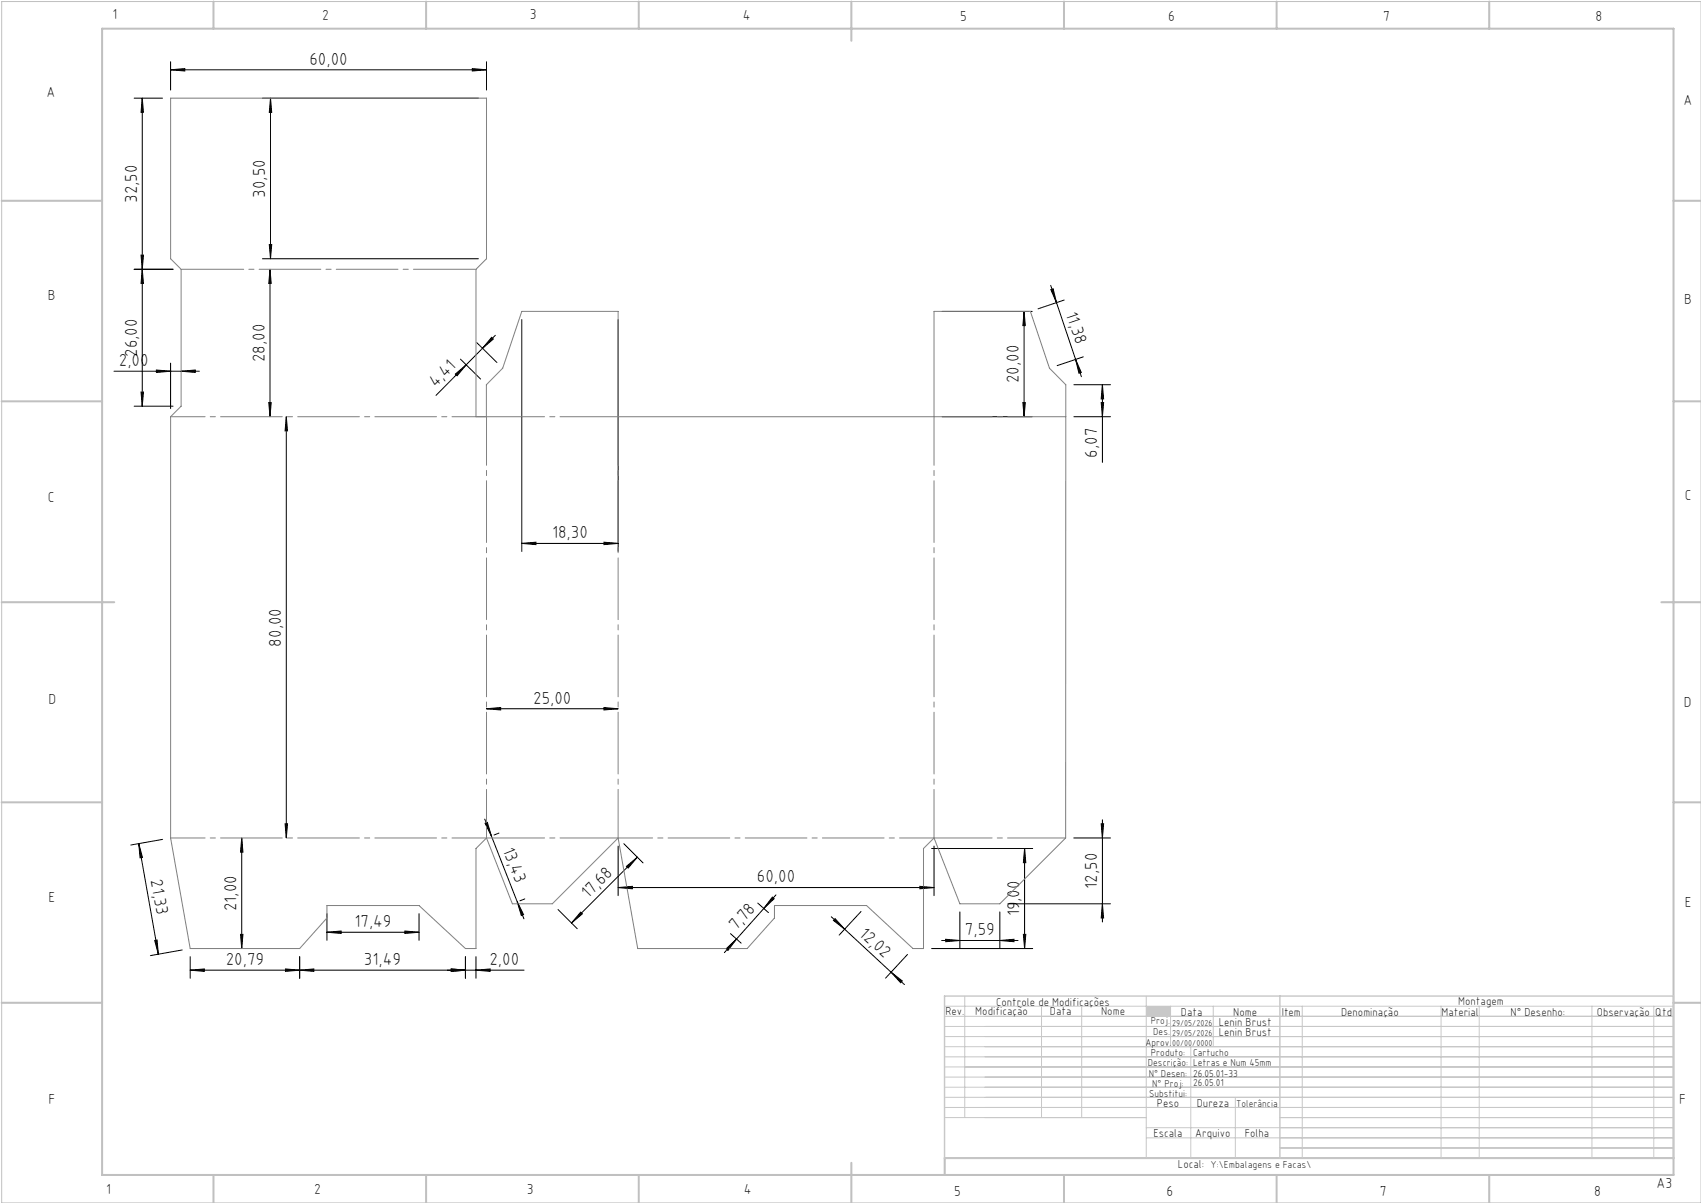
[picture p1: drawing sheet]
<svg xmlns="http://www.w3.org/2000/svg" width="420mm" height="297mm" viewBox="0 0 420 297" stroke-linecap="round" stroke-linejoin="round" font-family="sans-serif">
<path d="M.4 .4h419.6v296.6h-419.6z" fill="none" stroke="#c0c0c0" stroke-width=".25"/>
<g fill="none" stroke="#c0c0c0" stroke-width=".5">
<path d="M25.2 7.1h388v283h-388zM52.7 .4v6.7M105.2 .4v6.7M157.7 .4v6.7M210.2 .4v9.7M262.7 .4v6.7M315.2 .4v6.7M367.7 .4v6.7M.4 49.6h24.8M413.2 49.6h6.8M.4 99.1h24.8M413.2 99.1h6.8"/>
<path d="M.4 148.7h27.8M410.2 148.7h9.8M.4 198.1h24.8M413.2 198.1h6.8M.4 247.6h24.8M413.2 247.6h6.8M52.7 290.1v6.9M105.2 290.1v6.9M157.7 290.1v6.9M210.2 287.1v9.9M262.7 290.1v6.9M315.2 290.1v6.9"/>
<path d="M367.7 290.1v6.9M413.2 285.9h-179.9v4.2"/>
</g>
<g fill="none" stroke="#c3c8d2" stroke-width=".25">
<path d="M233.2 250.9h180M233.2 248.4h180M233.2 253.4h180M233.2 255.9h180M233.2 258.4h180M238.2 245.9v30M257.2 248.4v27.5M267.1 248.4v27.5M283 245.9v40M289 248.4v10M294 258.4v27.5M299.6 248.4v10"/>
<path d="M321.5 248.4v37.5M355.8 248.4v37.5M365.2 248.4v37.5M393.1 248.4v37.5M408.3 248.4v37.5M233.2 260.9h180M233.2 263.4h180M233.2 265.9h180M233.2 268.4h180M233.2 270.9h180M233.2 273.4h180M233.2 275.9h49.8"/>
<path d="M283 278.4h130.2M305 270.9v15M316 275.9h97.2M283 280.9h130.2M316 283.4h97.2"/>
</g>
<path d="M233.2 245.9h180v40h-180zM316 245.9v40" fill="none" stroke="#c3c8d2" stroke-width=".35"/>
<path d="M283 248.4h6v2.5h-6z" fill-rule="evenodd" fill="#c3c8d2"/>
<g fill="none" stroke="#000" stroke-width=".25">
<path d="M42.1 17.2l3.5-.3v.6zM42.1 15.2v7M42.1 17.2h78M116.6 16.9l3.5 .3-3.5 .3zM120.1 15.2v7M33.1 24.2h7M35.1 24.2l.3 3.5h-.6zM35.1 24.2v76.1M64.8 24.2h53.3M66.8 24.2l.3 3.5h-.6zM66.8 24.2v39.7M34.8 63h.6l-.3 3.5z"/>
<path d="M35.1 66.5l.3 3.5h-.6zM42.7 66.5h-9.6M64.8 63.9h53.3M66.5 60.4h.6l-.3 3.5zM66.7 66.5l.3 3.5h-.6zM66.7 66.5v36.4M128.8 78.9v57.3M152.6 78.9v57.3M232.6 76.9h22.3M252.9 76.9l.3 3.5h-.6zM252.9 76.9v26M259.4 70.4l7.6 22.6"/>
<path d="M259.5 71.5l.5-.2 .9 3.4zM262.8 74.1l-6.5 2.1M28.1 91.6h21.1M34.8 96.8h.6l-.3 3.5zM38.6 91.3l3.5 .3-3.5 .3zM42.1 89.6v11.3M44.7 91.6l3.5-.3v.6zM66.4 99.4h.6l-.3 3.5zM112.4 92.3l2.7-2.2-2.2 2.7zM113.7 88.7l5 4.9M115.1 90.1l-7.4 7.5M117.7 84.6l5 4.9"/>
<path d="M121.4 83.3l.4 .4-2.7 2.3zM122.3 82.8l-7.2 7.3M252.6 99.4h.6l-.3 3.5zM265.2 95h9M265.6 88.7l1.4 3.3-.6 .1zM267.5 88.1l-6.5 2.2M271.9 99.4h.6l-.3 3.5zM272.2 95l.3 3.5h-.6zM272.2 95v19.2M33.1 100.3h9.6M70.7 102.9l.3 3.5h-.6zM70.7 102.9v104"/>
<path d="M232.6 102.9h22.3M265.2 102.9h9M128.8 134.2l3.5-.3v.6zM128.8 134.2h23.8M149.1 133.9l3.5 .3-3.5 .3zM120.1 175l3.5-.3v.6zM120.1 175h32.5M149.1 174.7l3.5 .3-3.5 .3zM34.3 208.3l.9 3.4-.6 .1zM34.3 208.3l4.8 27.3M40.2 207.2l-7.9 1.4M59.7 206.9l.3 3.5h-.6z"/>
<path d="M59.7 206.9v27.3M70.4 203.4h.6l-.3 3.5zM119.7 202.2l9.7 24.6M119.8 203.3l.5-.3 1 3.4zM123.2 205.7l-1.2 .5M152.6 219.1l3.5-.3v.6zM152.6 208.9v12.2M152.6 219.1h78M154 208.3l4.8 4.7M154.7 213.9l2.7-2.3-2.3 2.7zM157.4 211.6l-16.3 16.3M227.1 218.8l3.5 .3-3.5 .3z"/>
<path d="M230 209.5h25M230.6 208.9v12.2M253 209.5l.3 3.5h-.6zM253 209.5v24.7M265.1 206.9h9.1M271.9 203.4h.6l-.3 3.5zM272.2 202.4v25.2M38.2 232.2l.6-.1 .3 3.5zM45 234.5l-7.9 1.4M47 239.5l3.5-.3v.6zM47 236.2v5.3M59.4 230.7h.6l-.3 3.5z"/>
<path d="M70.5 239.2l3.5 .3-3.5 .3zM74 236.2v5.3M74 239.5l3.5-.3v.6zM80.7 230.2l3.5-.3v.6zM80.7 225.6v6.6M80.7 230.2h22.8M100 229.9l3.5 .3-3.5 .3zM103.5 225.6v6.6M111.4 239.2l3.5 .3-3.5 .3zM114.9 236.2v5.3M117.5 239.5l3.5-.3v.6zM117.5 236.2v5.3"/>
<path d="M127.7 222.7l1.6 3.1-.6 .2zM129.4 239.5h-82.4M129.6 221.9l-1.2 .5M137.8 224.5l4.7 4.8M143.4 225.2l.4 .4-2.7 2.3zM179.3 234.2l2.6-2.4-2.2 2.8zM180.4 230.5l2.6 2.3M187.1 223l2.6 2.3M190.7 221.5l.5 .4-2.6 2.4zM191.6 220.9l-12.7 14.3M205.3 226.3l18 16.8M206.2 226.8l2.4 2.6-2.8-2.2z"/>
<path d="M212.6 225l-5.4 5.9M224.1 235.6l-5.4 5.9M230 234.2h25M232.5 232.2h18.9M233.5 231.9l3.5 .3-3.5 .3zM237 225.1v9.1M246.9 232.2l3.5-.3v.6zM246.9 225.1v9.1M248.9 223.1h25.3M252.7 230.7h.6l-.3 3.5zM272.2 223.1l.3 3.5h-.6zM220 240l2.8 2.2-.4 .4z"/>
</g>
<path d="M120.1 102.9v-7.9l4-4.1 4.7-14h23.8v26h78v-26h23.8l4.7 14 4.1 4.1-.1 111.9-16.2 16.2h-9.9l-6.4-16.2-2.6 2.6v24.7h-2.6l-11.4-10.6h-22.8v3l-6.7 7.6h-27l-4.9-27.3-16.2 16.2h-9.9l-6.4-16.2-2.6 2.6v24.7h-2.6l-11.4-10.6h-22.8v3l-6.7 7.6h-27l-4.9-27.3v-104l2.6-2.6v-33.8l-2.6-2.6v-39.7h78v39.7l-2.6 2.6v36.4h2.6" fill="none" stroke="#808080" stroke-width=".25"/>
<path d="M42.1 102.9h78M120.1 206.9h-78M230.6 206.9h-78" fill="none" stroke="#808080" stroke-width=".25" stroke-dasharray="15.2 1.3 1.3 1.3" stroke-dashoffset="6.7"/>
<path d="M120.1 102.9v104M152.6 102.9v104M230.6 102.9v104" fill="none" stroke="#808080" stroke-width=".25" stroke-dasharray="15.2 1.3 1.3 1.3" stroke-dashoffset="3.2"/>
<path d="M120.1 102.9h32.5M230.6 102.9h32.6M152.6 206.9h-32.5M263.1 206.9h-32.5" fill="none" stroke="#808080" stroke-width=".25" stroke-dasharray="15.2 1.3 1.3 1.3" stroke-dashoffset=".9"/>
<path d="M44.7 66.5h72.8" fill="none" stroke="#808080" stroke-width=".25" stroke-dasharray="15.2 1.3 1.3 1.3" stroke-dashoffset="-.2"/>
<g fill="#000">
<path d="M42.1 17.2l3.5-.3v.6zM116.6 16.9l3.5 .3-3.5 .3zM152.6 219.1l3.5-.3v.6zM227.1 218.8l3.5 .3-3.5 .3zM120.1 175l3.5-.3v.6zM149.1 174.7l3.5 .3-3.5 .3zM47 239.5l3.5-.3v.6zM70.5 239.2l3.5 .3-3.5 .3zM80.7 230.2l3.5-.3v.6zM100 229.9l3.5 .3-3.5 .3z"/>
<path d="M35.1 24.2l.3 3.5h-.6zM34.8 63h.6l-.3 3.5zM66.8 24.2l.3 3.5h-.6zM66.5 60.4h.6l-.3 3.5zM70.7 102.9l.3 3.5h-.6zM70.4 203.4h.6l-.3 3.5zM66.7 66.5l.3 3.5h-.6zM66.4 99.4h.6l-.3 3.5z"/>
<path d="M259.5 71.5l.5-.2 .9 3.4zM265.6 88.7l1.4 3.3-.6 .1z"/>
<path d="M112.4 92.3l2.7-2.2-2.2 2.7zM121.4 83.3l.4 .4-2.7 2.3z"/>
<path d="M252.6 99.4h.6l-.3 3.5zM252.9 76.9l.3 3.5h-.6zM59.4 230.7h.6l-.3 3.5zM59.7 206.9l.3 3.5h-.6zM34.8 96.8h.6l-.3 3.5zM35.1 66.5l.3 3.5h-.6z"/>
<path d="M271.9 99.4h.6l-.3 3.5zM272.2 95l.3 3.5h-.6z"/>
<path d="M149.1 133.9l3.5 .3-3.5 .3zM128.8 134.2l3.5-.3v.6z"/>
<path d="M34.3 208.3l.9 3.4-.6 .1zM38.2 232.2l.6-.1 .3 3.5z"/>
<path d="M119.8 203.3l.5-.3 1 3.4zM127.7 222.7l1.6 3.1-.6 .2z"/>
<path d="M253 209.5l.3 3.5h-.6zM252.7 230.7h.6l-.3 3.5z"/>
<path d="M74 239.5l3.5-.3v.6zM111.4 239.2l3.5 .3-3.5 .3z"/>
<path d="M143.4 225.2l.4 .4-2.7 2.3zM154.7 213.9l2.7-2.3-2.3 2.7z"/>
<path d="M190.7 221.5l.5 .4-2.6 2.4zM179.3 234.2l2.6-2.4-2.2 2.8z"/>
<path d="M206.2 226.8l2.4 2.6-2.8-2.2zM220 240l2.8 2.2-.4 .4z"/>
<path d="M246.9 232.2l3.5-.3v.6zM233.5 231.9l3.5 .3-3.5 .3zM117.5 239.5l3.5-.3v.6zM111.4 239.2l3.5 .3-3.5 .3zM44.7 91.6l3.5-.3v.6zM38.6 91.3l3.5 .3-3.5 .3z"/>
<path d="M272.2 223.1l.3 3.5h-.6zM271.9 203.4h.6l-.3 3.5z"/>
</g>
<g font-size="4.3">
<text x="76.4" y="15.9">60,00</text>
<text x="33.8" y="50.1" transform="rotate(-90 33.8 50.1)">32,50</text>
<text x="65.5" y="48.8" transform="rotate(-90 65.5 48.8)">30,50</text>
<text x="263.1" y="77.4" transform="rotate(71 263.1 77.4)">11,38</text>
<text x="33.8" y="88.1" transform="rotate(-90 33.8 88.1)">26,00</text>
<text x="65.4" y="89.4" transform="rotate(-90 65.4 89.4)">28,00</text>
<text x="29.3" y="90.4">2,00</text>
<text x="107.6" y="95.9" transform="rotate(-45 107.6 95.9)">4,41</text>
<text x="251.6" y="94.6" transform="rotate(-90 251.6 94.6)">20,00</text>
<text x="270.9" y="113" transform="rotate(-90 270.9 113)">6,07</text>
<text x="136.3" y="132.9">18,30</text>
<text x="69.4" y="159.6" transform="rotate(-90 69.4 159.6)">80,00</text>
<text x="131.6" y="173.7">25,00</text>
<text x="124.1" y="209.8" transform="rotate(69 124.1 209.8)">13,43</text>
<text x="37.2" y="217.3" transform="rotate(80 37.2 217.3)">21,33</text>
<text x="145.2" y="222" transform="rotate(-45 145.2 222)">17,68</text>
<text x="186.9" y="217.8">60,00</text>
<text x="270.9" y="219.4" transform="rotate(-90 270.9 219.4)">12,50</text>
<text x="58.4" y="225" transform="rotate(-90 58.4 225)">21,00</text>
<text x="251.7" y="226.3" transform="rotate(-90 251.7 226.3)">19,00</text>
<text x="87.5" y="228.9">17,49</text>
<text x="181.8" y="229.9" transform="rotate(-48 181.8 229.9)">7,78</text>
<text x="211.9" y="230.8" transform="rotate(43 211.9 230.8)">12,02</text>
<text x="238.3" y="230.9">7,59</text>
<text x="55.7" y="238.2">20,79</text>
<text x="89.9" y="238.2">31,49</text>
<text x="120.8" y="238.2">2,00</text>
</g>
<g font-size="3.6">
<text x="27.8" y="4.8">1</text>
<text x="79.5" y="4.9">2</text>
<text x="130.8" y="4.8">3</text>
<text x="183.4" y="4.9">4</text>
<text x="237.1" y="5.1">5</text>
<text x="288.4" y="5.2">6</text>
<text x="341.5" y="5.1">7</text>
<text x="394" y="5.2">8</text>
<text x="11.5" y="24">A</text>
<text x="415.7" y="25.8">A</text>
<text x="11.8" y="74.1">B</text>
<text x="415.8" y="75.1">B</text>
<text x="11.8" y="124">C</text>
<text x="416" y="123.5">C</text>
<text x="12" y="173.7">D</text>
<text x="415.8" y="174.7">D</text>
<text x="12" y="222.6">E</text>
<text x="416" y="223.9">E</text>
<text x="12" y="272.6">F</text>
<text x="414.6" y="272.6">F</text>
<text x="409" y="293.3">A3</text>
<text x="26.2" y="294.8">1</text>
<text x="77.6" y="294.8">2</text>
<text x="130.1" y="294.8">3</text>
<text x="183.7" y="294.7">4</text>
<text x="235.6" y="295.2">5</text>
<text x="288" y="295.2">6</text>
<text x="340.7" y="295.2">7</text>
<text x="393.6" y="295.2">8</text>
</g>
<g font-size="2.9">
<text x="240.8" y="250.6">Modificação</text>
<text x="259.2" y="250.6">Data</text>
<text x="271.9" y="250.6">Nome</text>
<text x="290.9" y="288.4">Local:</text>
</g>
<g font-size="2.8">
<text x="233.4" y="250.6">Rev.</text>
<text x="246" y="248.4">Controle de Modificações</text>
<text x="291.6" y="250.8">Data</text>
<text x="304.5" y="250.8">Nome</text>
<text x="316.5" y="250.9">Item</text>
<text x="331.1" y="250.9">Denominação</text>
<text x="355.9" y="250.9">Material</text>
<text x="360.1" y="248.2">Montagem</text>
<text x="373" y="250.9">N° Desenho:</text>
<text x="394.3" y="250.9">Observação</text>
<text x="408.7" y="250.9">Qtd</text>
<text x="300.9" y="253.3">Lenin Brust</text>
<text x="300.9" y="255.8">Lenin Brust</text>
<text x="285.6" y="273.3">Peso</text>
<text x="295.5" y="273.3">Dureza</text>
<text x="284.8" y="280.8">Escala</text>
<text x="295.1" y="280.8">Arquivo</text>
<text x="307.3" y="280.8">Folha</text>
</g>
<g font-size="2.5">
<text x="284.1" y="252.9">Proj.</text>
<text x="284.8" y="255.5">Des.</text>
<text x="282.8" y="258.3">Aprov.</text>
<text x="283.4" y="263.3">Descrição:</text>
<text x="284.2" y="260.7">Produto:</text>
<text x="294.6" y="263.3">Letras e Num 45mm</text>
<text x="294.6" y="260.6">Cartucho</text>
<text x="283.7" y="265.9">N° Desen:</text>
<text x="284.5" y="268.3">N° Proj:</text>
<text x="294.6" y="268.2">26.05.01</text>
<text x="294.6" y="265.8">26.05.01-33</text>
<text x="283.7" y="270.9">Substitui:</text>
<text x="305.2" y="273.3">Tolerância</text>
<text x="298.9" y="288.4">Y:\Embalagens e Facas\</text>
</g>
<g font-size="2.1">
<text x="289.4" y="253.3">29/05/2026</text>
<text x="289.4" y="255.8">29/05/2026</text>
<text x="289.4" y="258.3">00/00/0000</text>
</g>
</svg>
